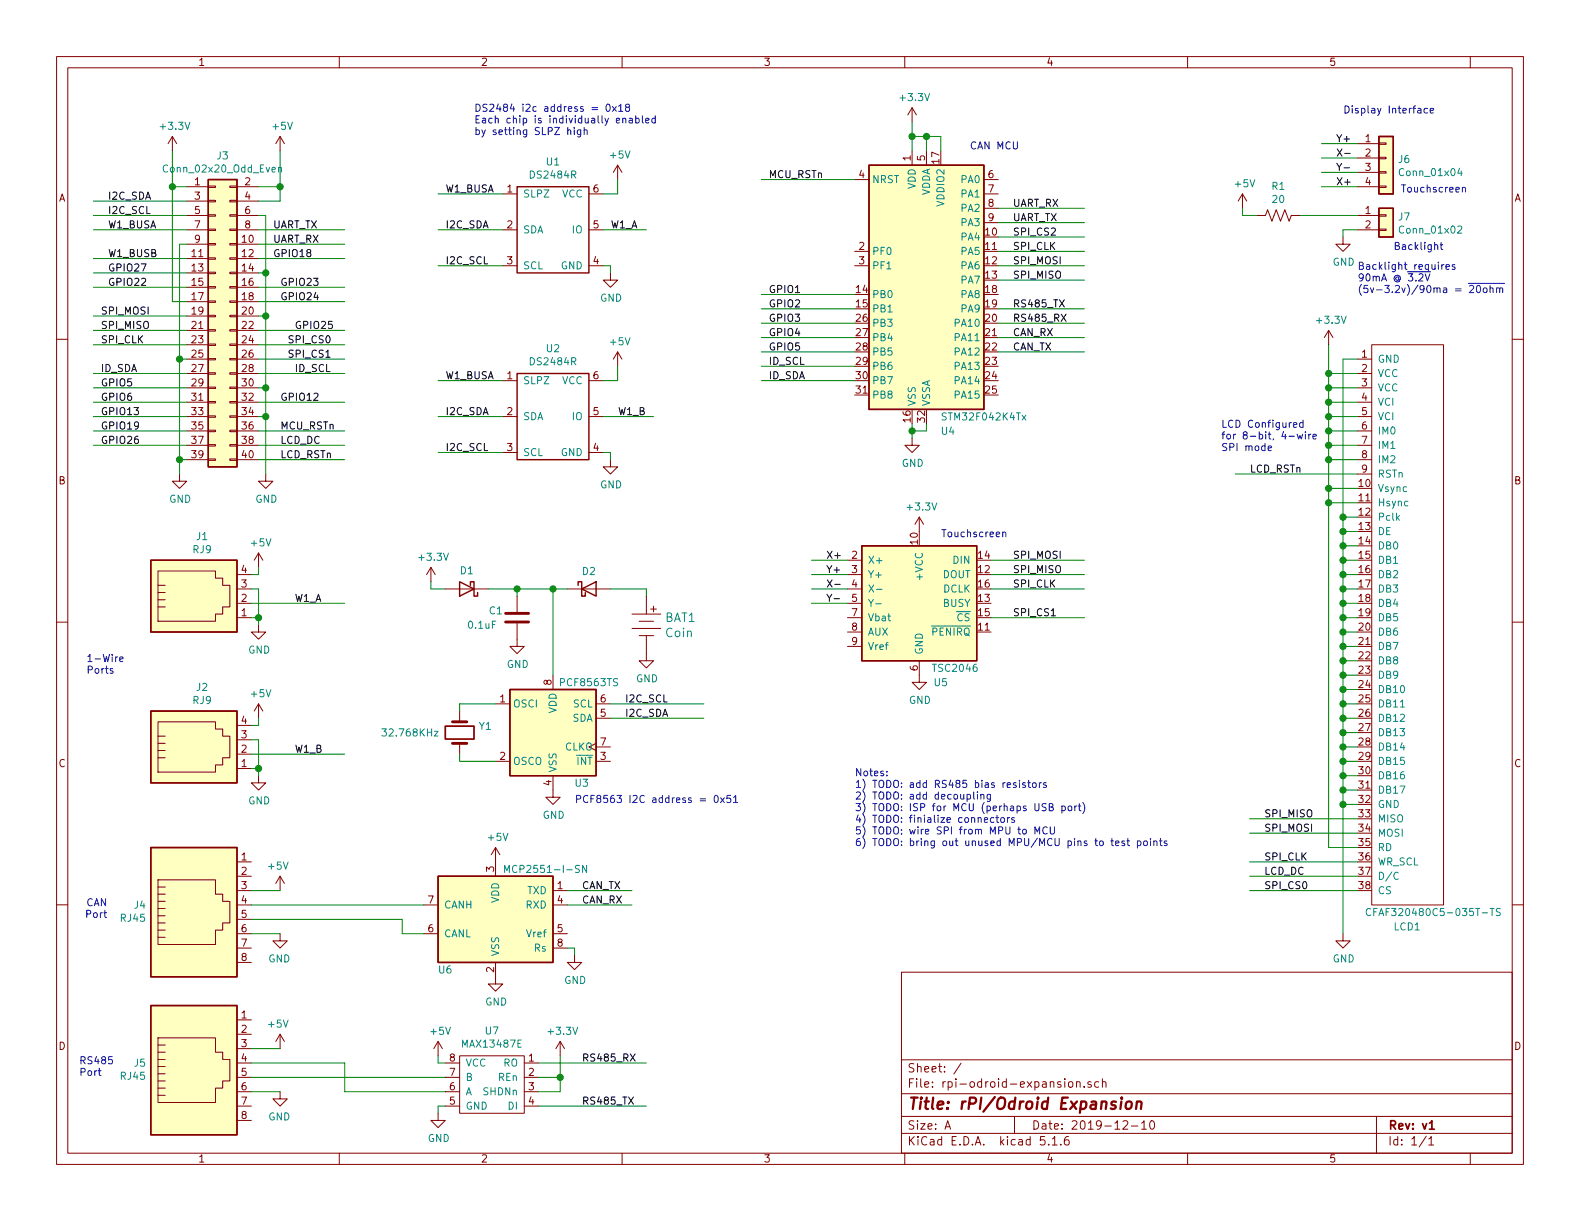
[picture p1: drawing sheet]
EESchema Schematic File Version 4
EELAYER 30 0
EELAYER END
$Descr A 11000 8500
encoding utf-8
Sheet 1 1
Title "rPI/Odroid Expansion"
Date "2019-12-10"
Rev "v1"
Comp ""
Comment1 ""
Comment2 ""
Comment3 ""
Comment4 ""
$EndDescr
Wire Wire Line
	1300 1400 650  1400
Wire Wire Line
	1300 1500 650  1500
Text Label 750  1400 0    50   ~ 0
I2C_SDA
Text Label 750  1500 0    50   ~ 0
I2C_SCL
$Comp
L power:+3.3V #PWR01
U 1 1
P 1200 1050
F 0 "#PWR01" H 1200 900 50  0001 C CNN
F 1 "+3.3V" H 1215 1223 50  0000 C CNN
F 2 "" H 1200 1050 50  0001 C CNN
F 3 "" H 1200 1050 50  0001 C CNN
	1    1200 1050
	1    0    0    -1  
$EndComp
$Comp
L power:+5V #PWR08
U 1 1
P 1950 1050
F 0 "#PWR08" H 1950 900 50  0001 C CNN
F 1 "+5V" H 1965 1223 50  0000 C CNN
F 2 "" H 1950 1050 50  0001 C CNN
F 3 "" H 1950 1050 50  0001 C CNN
	1    1950 1050
	1    0    0    -1  
$EndComp
$Comp
L power:GND #PWR02
U 1 1
P 1250 3300
F 0 "#PWR02" H 1250 3050 50  0001 C CNN
F 1 "GND" H 1255 3127 50  0000 C CNN
F 2 "" H 1250 3300 50  0001 C CNN
F 3 "" H 1250 3300 50  0001 C CNN
	1    1250 3300
	1    0    0    -1  
$EndComp
$Comp
L power:GND #PWR03
U 1 1
P 1850 3300
F 0 "#PWR03" H 1850 3050 50  0001 C CNN
F 1 "GND" H 1855 3127 50  0000 C CNN
F 2 "" H 1850 3300 50  0001 C CNN
F 3 "" H 1850 3300 50  0001 C CNN
	1    1850 3300
	1    0    0    -1  
$EndComp
Wire Wire Line
	1200 1050 1200 1300
Wire Wire Line
	1200 1300 1300 1300
Wire Wire Line
	1200 1300 1200 2100
Wire Wire Line
	1200 2100 1300 2100
Connection ~ 1200 1300
Wire Wire Line
	1950 1050 1950 1300
Wire Wire Line
	1950 1300 1800 1300
Wire Wire Line
	1950 1300 1950 1400
Wire Wire Line
	1950 1400 1800 1400
Connection ~ 1950 1300
Wire Wire Line
	1300 1700 1250 1700
Wire Wire Line
	1250 1700 1250 2500
Wire Wire Line
	1300 2500 1250 2500
Connection ~ 1250 2500
Wire Wire Line
	1250 2500 1250 3200
Wire Wire Line
	1300 3200 1250 3200
Connection ~ 1250 3200
Wire Wire Line
	1250 3200 1250 3300
$Comp
L Connector_Generic:Conn_02x20_Odd_Even J3
U 1 1
P 1500 2200
F 0 "J3" H 1550 3317 50  0000 C CNN
F 1 "Conn_02x20_Odd_Even" H 1550 3226 50  0000 C CNN
F 2 "" H 1500 2200 50  0001 C CNN
F 3 "~" H 1500 2200 50  0001 C CNN
	1    1500 2200
	1    0    0    -1  
$EndComp
Wire Wire Line
	1850 1500 1850 1900
Wire Wire Line
	1800 1900 1850 1900
Connection ~ 1850 1900
Wire Wire Line
	1850 1900 1850 2200
Wire Wire Line
	1800 2200 1850 2200
Connection ~ 1850 2200
Wire Wire Line
	1850 2200 1850 2700
Wire Wire Line
	1800 2700 1850 2700
Connection ~ 1850 2700
Wire Wire Line
	1850 2700 1850 2900
Wire Wire Line
	1800 2900 1850 2900
Connection ~ 1850 2900
Wire Wire Line
	1850 2900 1850 3300
Wire Wire Line
	1300 1600 650  1600
Wire Wire Line
	1300 1800 650  1800
Text Label 750  1600 0    50   ~ 0
W1_BUSA
Text Label 750  1800 0    50   ~ 0
W1_BUSB
$Comp
L bec-interface:DS2484R U1
U 1 1
P 3850 1600
F 0 "U1" H 3850 2075 50  0000 C CNN
F 1 "DS2484R" H 3850 1984 50  0000 C CNN
F 2 "Package_TO_SOT_SMD:TSOT-23-6" H 3900 1150 50  0001 C CNN
F 3 "https://datasheets.maximintegrated.com/en/ds/DS2484.pdf" H 3600 1700 50  0001 C CNN
F 4 "DS2484R+T" H 3850 1050 50  0001 C CNN "MPN"
F 5 "Maxim Integrated" H 3900 950 50  0001 C CNN "Manufacturer"
	1    3850 1600
	1    0    0    -1  
$EndComp
$Comp
L power:+5V #PWR014
U 1 1
P 4300 1250
F 0 "#PWR014" H 4300 1100 50  0001 C CNN
F 1 "+5V" H 4315 1423 50  0000 C CNN
F 2 "" H 4300 1250 50  0001 C CNN
F 3 "" H 4300 1250 50  0001 C CNN
	1    4300 1250
	1    0    0    -1  
$EndComp
Wire Wire Line
	3500 1600 3050 1600
Wire Wire Line
	3500 1850 3050 1850
Text Label 3100 1600 0    50   ~ 0
I2C_SDA
Text Label 3100 1850 0    50   ~ 0
I2C_SCL
Wire Wire Line
	3500 1350 3050 1350
Text Label 3100 1350 0    50   ~ 0
W1_BUSA
Wire Wire Line
	4300 1250 4300 1350
Wire Wire Line
	4300 1350 4200 1350
$Comp
L power:GND #PWR012
U 1 1
P 4250 1900
F 0 "#PWR012" H 4250 1650 50  0001 C CNN
F 1 "GND" H 4255 1727 50  0000 C CNN
F 2 "" H 4250 1900 50  0001 C CNN
F 3 "" H 4250 1900 50  0001 C CNN
	1    4250 1900
	1    0    0    -1  
$EndComp
Wire Wire Line
	4200 1850 4250 1850
Wire Wire Line
	4250 1850 4250 1900
$Comp
L Connector:RJ9 J1
U 1 1
P 1350 4200
F 0 "J1" H 1407 4667 50  0000 C CNN
F 1 "RJ9" H 1407 4576 50  0000 C CNN
F 2 "" V 1350 4250 50  0001 C CNN
F 3 "~" V 1350 4250 50  0001 C CNN
	1    1350 4200
	1    0    0    -1  
$EndComp
$Comp
L bec-interface:DS2484R U2
U 1 1
P 3850 2900
F 0 "U2" H 3850 3375 50  0000 C CNN
F 1 "DS2484R" H 3850 3284 50  0000 C CNN
F 2 "Package_TO_SOT_SMD:TSOT-23-6" H 3900 2450 50  0001 C CNN
F 3 "https://datasheets.maximintegrated.com/en/ds/DS2484.pdf" H 3600 3000 50  0001 C CNN
F 4 "DS2484R+T" H 3850 2350 50  0001 C CNN "MPN"
F 5 "Maxim Integrated" H 3900 2250 50  0001 C CNN "Manufacturer"
	1    3850 2900
	1    0    0    -1  
$EndComp
$Comp
L power:+5V #PWR015
U 1 1
P 4300 2550
F 0 "#PWR015" H 4300 2400 50  0001 C CNN
F 1 "+5V" H 4315 2723 50  0000 C CNN
F 2 "" H 4300 2550 50  0001 C CNN
F 3 "" H 4300 2550 50  0001 C CNN
	1    4300 2550
	1    0    0    -1  
$EndComp
Wire Wire Line
	3500 2900 3050 2900
Wire Wire Line
	3500 3150 3050 3150
Text Label 3100 2900 0    50   ~ 0
I2C_SDA
Text Label 3100 3150 0    50   ~ 0
I2C_SCL
Wire Wire Line
	3500 2650 3050 2650
Text Label 3100 2650 0    50   ~ 0
W1_BUSA
Wire Wire Line
	4300 2550 4300 2650
Wire Wire Line
	4300 2650 4200 2650
$Comp
L power:GND #PWR013
U 1 1
P 4250 3200
F 0 "#PWR013" H 4250 2950 50  0001 C CNN
F 1 "GND" H 4255 3027 50  0000 C CNN
F 2 "" H 4250 3200 50  0001 C CNN
F 3 "" H 4250 3200 50  0001 C CNN
	1    4250 3200
	1    0    0    -1  
$EndComp
Wire Wire Line
	4200 3150 4250 3150
Wire Wire Line
	4250 3150 4250 3200
Wire Wire Line
	4200 1600 4500 1600
Wire Wire Line
	4200 2900 4550 2900
Text Label 4250 1600 0    50   ~ 0
W1_A
Text Label 4300 2900 0    50   ~ 0
W1_B
$Comp
L power:GND #PWR05
U 1 1
P 1800 4350
F 0 "#PWR05" H 1800 4100 50  0001 C CNN
F 1 "GND" H 1805 4177 50  0000 C CNN
F 2 "" H 1800 4350 50  0001 C CNN
F 3 "" H 1800 4350 50  0001 C CNN
	1    1800 4350
	1    0    0    -1  
$EndComp
Wire Wire Line
	1750 4200 2400 4200
Wire Wire Line
	1750 4100 1800 4100
Wire Wire Line
	1800 4100 1800 4300
Wire Wire Line
	1800 4300 1750 4300
Connection ~ 1800 4300
Wire Wire Line
	1800 4300 1800 4350
$Comp
L power:+5V #PWR04
U 1 1
P 1800 3950
F 0 "#PWR04" H 1800 3800 50  0001 C CNN
F 1 "+5V" H 1815 4123 50  0000 C CNN
F 2 "" H 1800 3950 50  0001 C CNN
F 3 "" H 1800 3950 50  0001 C CNN
	1    1800 3950
	1    0    0    -1  
$EndComp
Wire Wire Line
	1750 4000 1800 4000
Wire Wire Line
	1800 4000 1800 3950
Text Label 2050 4200 0    50   ~ 0
W1_A
$Comp
L Connector:RJ9 J2
U 1 1
P 1350 5250
F 0 "J2" H 1407 5717 50  0000 C CNN
F 1 "RJ9" H 1407 5626 50  0000 C CNN
F 2 "" V 1350 5300 50  0001 C CNN
F 3 "~" V 1350 5300 50  0001 C CNN
	1    1350 5250
	1    0    0    -1  
$EndComp
$Comp
L power:GND #PWR07
U 1 1
P 1800 5400
F 0 "#PWR07" H 1800 5150 50  0001 C CNN
F 1 "GND" H 1805 5227 50  0000 C CNN
F 2 "" H 1800 5400 50  0001 C CNN
F 3 "" H 1800 5400 50  0001 C CNN
	1    1800 5400
	1    0    0    -1  
$EndComp
Wire Wire Line
	1750 5250 2400 5250
Wire Wire Line
	1750 5150 1800 5150
Wire Wire Line
	1800 5150 1800 5350
Wire Wire Line
	1800 5350 1750 5350
Connection ~ 1800 5350
Wire Wire Line
	1800 5350 1800 5400
$Comp
L power:+5V #PWR06
U 1 1
P 1800 5000
F 0 "#PWR06" H 1800 4850 50  0001 C CNN
F 1 "+5V" H 1815 5173 50  0000 C CNN
F 2 "" H 1800 5000 50  0001 C CNN
F 3 "" H 1800 5000 50  0001 C CNN
	1    1800 5000
	1    0    0    -1  
$EndComp
Wire Wire Line
	1750 5050 1800 5050
Wire Wire Line
	1800 5050 1800 5000
Text Label 2050 5250 0    50   ~ 0
W1_B
$Comp
L Timer_RTC:PCF8563TS U3
U 1 1
P 3850 5100
F 0 "U3" H 4050 4750 50  0000 C CNN
F 1 "PCF8563TS" H 4100 5450 50  0000 C CNN
F 2 "Package_SO:MSOP-8_3x3mm_P0.65mm" H 3850 5100 50  0001 C CNN
F 3 "https://assets.nexperia.com/documents/data-sheet/PCF8563.pdf" H 3850 5100 50  0001 C CNN
	1    3850 5100
	1    0    0    -1  
$EndComp
Wire Wire Line
	4900 4900 4250 4900
Text Label 4350 4900 0    50   ~ 0
I2C_SCL
Wire Wire Line
	4900 5000 4250 5000
Text Label 4350 5000 0    50   ~ 0
I2C_SDA
$Comp
L power:GND #PWR011
U 1 1
P 3850 5500
F 0 "#PWR011" H 3850 5250 50  0001 C CNN
F 1 "GND" H 3855 5327 50  0000 C CNN
F 2 "" H 3850 5500 50  0001 C CNN
F 3 "" H 3850 5500 50  0001 C CNN
	1    3850 5500
	1    0    0    -1  
$EndComp
$Comp
L Device:Crystal Y1
U 1 1
P 3200 5100
F 0 "Y1" V 3154 5231 50  0000 L CNN
F 1 "32.768KHz" V 3200 4550 50  0000 L CNN
F 2 "" H 3200 5100 50  0001 C CNN
F 3 "~" H 3200 5100 50  0001 C CNN
	1    3200 5100
	0    1    1    0   
$EndComp
Wire Wire Line
	3450 4900 3200 4900
Wire Wire Line
	3200 4900 3200 4950
Wire Wire Line
	3200 5250 3200 5300
Wire Wire Line
	3200 5300 3450 5300
$Comp
L Device:D_Schottky D1
U 1 1
P 3250 4100
F 0 "D1" H 3250 3976 50  0000 C CNN
F 1 "D_Schottky" H 3250 3975 50  0001 C CNN
F 2 "" H 3250 4100 50  0001 C CNN
F 3 "~" H 3250 4100 50  0001 C CNN
	1    3250 4100
	-1   0    0    1   
$EndComp
$Comp
L Device:C C1
U 1 1
P 3600 4300
F 0 "C1" H 3800 4350 50  0000 R CNN
F 1 "0.1uF" H 3950 4250 50  0000 R CNN
F 2 "" H 3638 4150 50  0001 C CNN
F 3 "~" H 3600 4300 50  0001 C CNN
	1    3600 4300
	-1   0    0    -1  
$EndComp
$Comp
L power:+3.3V #PWR09
U 1 1
P 3000 4050
F 0 "#PWR09" H 3000 3900 50  0001 C CNN
F 1 "+3.3V" H 3015 4223 50  0000 C CNN
F 2 "" H 3000 4050 50  0001 C CNN
F 3 "" H 3000 4050 50  0001 C CNN
	1    3000 4050
	1    0    0    -1  
$EndComp
Wire Wire Line
	3000 4050 3000 4100
Wire Wire Line
	3000 4100 3100 4100
Wire Wire Line
	3400 4100 3600 4100
Wire Wire Line
	3600 4100 3600 4150
$Comp
L power:GND #PWR010
U 1 1
P 3600 4450
F 0 "#PWR010" H 3600 4200 50  0001 C CNN
F 1 "GND" H 3605 4277 50  0000 C CNN
F 2 "" H 3600 4450 50  0001 C CNN
F 3 "" H 3600 4450 50  0001 C CNN
	1    3600 4450
	1    0    0    -1  
$EndComp
Wire Wire Line
	3600 4100 3850 4100
Wire Wire Line
	3850 4100 3850 4700
Connection ~ 3600 4100
Connection ~ 3850 4100
Wire Wire Line
	3950 4100 3850 4100
$Comp
L bec-connector:batt-2032 BAT1
U 1 1
P 4500 4350
F 0 "BAT1" H 4628 4403 60  0000 L CNN
F 1 "Coin" H 4628 4297 60  0000 L CNN
F 2 "digikey-footprints:Battery_Holder_Coin_2032_BS-7" H 4700 4550 60  0001 L CNN
F 3 "http://www.memoryprotectiondevices.com/datasheets/BS-7-datasheet.pdf" V 4700 4650 60  0001 L CNN
F 4 "BS-7-ND" H 4700 4750 60  0001 L CNN "Digi-Key_PN"
F 5 "BS-7" H 4700 4850 60  0001 L CNN "MPN"
F 6 "Battery Products" H 4700 4950 60  0001 L CNN "Category"
F 7 "Battery Holders, Clips, Contacts" H 4700 5050 60  0001 L CNN "Family"
F 8 "http://www.memoryprotectiondevices.com/datasheets/BS-7-datasheet.pdf" H 4700 5150 60  0001 L CNN "DK_Datasheet_Link"
F 9 "/product-detail/en/mpd-memory-protection-devices/BS-7/BS-7-ND/389447" H 4700 5250 60  0001 L CNN "DK_Detail_Page"
F 10 "BATTERY HOLDER COIN 20MM PC PIN" H 4700 5350 60  0001 L CNN "Description"
F 11 "MPD (Memory Protection Devices)" H 4700 5450 60  0001 L CNN "Manufacturer"
F 12 "Active" H 4700 5550 60  0001 L CNN "Status"
	1    4500 4350
	1    0    0    -1  
$EndComp
$Comp
L Device:D_Schottky D2
U 1 1
P 4100 4100
F 0 "D2" H 4100 4224 50  0000 C CNN
F 1 "D_Schottky" H 4100 3975 50  0001 C CNN
F 2 "" H 4100 4100 50  0001 C CNN
F 3 "~" H 4100 4100 50  0001 C CNN
	1    4100 4100
	1    0    0    -1  
$EndComp
Wire Wire Line
	4250 4100 4500 4100
Wire Wire Line
	4500 4100 4500 4150
$Comp
L power:GND #PWR016
U 1 1
P 4500 4550
F 0 "#PWR016" H 4500 4300 50  0001 C CNN
F 1 "GND" H 4505 4377 50  0000 C CNN
F 2 "" H 4500 4550 50  0001 C CNN
F 3 "" H 4500 4550 50  0001 C CNN
	1    4500 4550
	1    0    0    -1  
$EndComp
Text Notes 3300 950  0    50   ~ 0
DS2484 i2c address = 0x18\nEach chip is individually enabled\nby setting SLPZ high
Text Notes 4000 5600 0    50   ~ 0
PCF8563 I2C address = 0x51
Wire Wire Line
	6950 1550 7550 1550
Wire Wire Line
	6950 1450 7550 1450
Text Label 7050 1550 0    50   ~ 0
UART_TX
Text Label 7050 1450 0    50   ~ 0
UART_RX
Wire Wire Line
	1300 2200 650  2200
Wire Wire Line
	1300 2300 650  2300
Wire Wire Line
	1300 2400 650  2400
Text Label 700  2200 0    50   ~ 0
SPI_MOSI
Text Label 700  2300 0    50   ~ 0
SPI_MISO
Text Label 700  2400 0    50   ~ 0
SPI_CLK
Wire Wire Line
	1800 2600 2400 2600
Wire Wire Line
	1300 2600 650  2600
Text Label 2050 2600 0    50   ~ 0
ID_SCL
Text Label 700  2600 0    50   ~ 0
ID_SDA
Wire Wire Line
	1800 2400 2400 2400
Wire Wire Line
	1800 2500 2400 2500
Text Label 2000 2400 0    50   ~ 0
SPI_CS0
Text Label 2000 2500 0    50   ~ 0
SPI_CS1
$Comp
L MCU_ST_STM32F0:STM32F042K4Tx U4
U 1 1
P 6450 1950
F 0 "U4" H 6600 900 50  0000 C CNN
F 1 "STM32F042K4Tx" H 6850 1000 50  0000 C CNN
F 2 "Package_QFP:LQFP-32_7x7mm_P0.8mm" H 6050 1050 50  0001 R CNN
F 3 "http://www.st.com/st-web-ui/static/active/en/resource/technical/document/datasheet/DM00105814.pdf" H 6450 1950 50  0001 C CNN
	1    6450 1950
	1    0    0    -1  
$EndComp
$Comp
L power:+3.3V #PWR017
U 1 1
P 6350 850
F 0 "#PWR017" H 6350 700 50  0001 C CNN
F 1 "+3.3V" H 6365 1023 50  0000 C CNN
F 2 "" H 6350 850 50  0001 C CNN
F 3 "" H 6350 850 50  0001 C CNN
	1    6350 850 
	1    0    0    -1  
$EndComp
Wire Wire Line
	6350 850  6350 950 
Wire Wire Line
	6350 950  6450 950 
Wire Wire Line
	6450 950  6450 1050
Connection ~ 6350 950 
Wire Wire Line
	6350 950  6350 1050
Wire Wire Line
	6450 950  6550 950 
Wire Wire Line
	6550 950  6550 1050
Connection ~ 6450 950 
$Comp
L power:GND #PWR018
U 1 1
P 6350 3050
F 0 "#PWR018" H 6350 2800 50  0001 C CNN
F 1 "GND" H 6355 2877 50  0000 C CNN
F 2 "" H 6350 3050 50  0001 C CNN
F 3 "" H 6350 3050 50  0001 C CNN
	1    6350 3050
	1    0    0    -1  
$EndComp
Wire Wire Line
	6350 2950 6350 3000
Wire Wire Line
	6350 3000 6450 3000
Wire Wire Line
	6450 3000 6450 2950
Connection ~ 6350 3000
Wire Wire Line
	6350 3000 6350 3050
Text Notes 600  4700 0    50   ~ 0
1-Wire\nPorts
$Comp
L Connector:RJ45 J4
U 1 1
P 1350 6300
F 0 "J4" H 1020 6304 50  0000 R CNN
F 1 "RJ45" H 1020 6395 50  0000 R CNN
F 2 "" V 1350 6325 50  0001 C CNN
F 3 "~" V 1350 6325 50  0001 C CNN
	1    1350 6300
	1    0    0    1   
$EndComp
Text Notes 750  6400 2    50   ~ 0
CAN\nPort
$Comp
L power:+5V #PWR019
U 1 1
P 1950 6200
F 0 "#PWR019" H 1950 6050 50  0001 C CNN
F 1 "+5V" H 1965 6373 50  0000 C CNN
F 2 "" H 1950 6200 50  0001 C CNN
F 3 "" H 1950 6200 50  0001 C CNN
	1    1950 6200
	-1   0    0    -1  
$EndComp
Wire Wire Line
	1950 6200 1750 6200
$Comp
L power:GND #PWR020
U 1 1
P 1950 6500
F 0 "#PWR020" H 1950 6250 50  0001 C CNN
F 1 "GND" H 1955 6327 50  0000 C CNN
F 2 "" H 1950 6500 50  0001 C CNN
F 3 "" H 1950 6500 50  0001 C CNN
	1    1950 6500
	-1   0    0    -1  
$EndComp
Wire Wire Line
	1750 6500 1950 6500
$Comp
L bec-interface:TSC2046 U5
U 1 1
P 6400 4200
F 0 "U5" H 6550 3650 50  0000 C CNN
F 1 "TSC2046" H 6650 3750 50  0000 C CNN
F 2 "Package_SO:SSOP-16_3.9x4.9mm_P0.635mm" H 6400 3600 50  0001 C CIN
F 3 "https://www.ti.com/lit/ds/symlink/tsc2046.pdf" H 6600 3650 50  0001 C CNN
	1    6400 4200
	1    0    0    -1  
$EndComp
Text Notes 6750 1050 0    50   ~ 0
CAN MCU
Text Notes 6550 3750 0    50   ~ 0
Touchscreen
$Comp
L power:GND #PWR030
U 1 1
P 6400 4700
F 0 "#PWR030" H 6400 4450 50  0001 C CNN
F 1 "GND" H 6405 4527 50  0000 C CNN
F 2 "" H 6400 4700 50  0001 C CNN
F 3 "" H 6400 4700 50  0001 C CNN
	1    6400 4700
	1    0    0    -1  
$EndComp
$Comp
L power:+3.3V #PWR029
U 1 1
P 6400 3700
F 0 "#PWR029" H 6400 3550 50  0001 C CNN
F 1 "+3.3V" H 6415 3873 50  0000 C CNN
F 2 "" H 6400 3700 50  0001 C CNN
F 3 "" H 6400 3700 50  0001 C CNN
	1    6400 3700
	1    0    0    -1  
$EndComp
Wire Wire Line
	6900 3900 7550 3900
Wire Wire Line
	6900 4000 7550 4000
Wire Wire Line
	6900 4100 7550 4100
Wire Wire Line
	6900 4300 7550 4300
Text Label 7050 4100 0    50   ~ 0
SPI_CLK
Text Label 7050 4000 0    50   ~ 0
SPI_MISO
Text Label 7050 3900 0    50   ~ 0
SPI_MOSI
Text Label 7050 4300 0    50   ~ 0
SPI_CS1
$Comp
L Connector_Generic:Conn_01x04 J6
U 1 1
P 9650 1100
F 0 "J6" H 9730 1092 50  0000 L CNN
F 1 "Conn_01x04" H 9730 1001 50  0000 L CNN
F 2 "" H 9650 1100 50  0001 C CNN
F 3 "~" H 9650 1100 50  0001 C CNN
	1    9650 1100
	1    0    0    -1  
$EndComp
Text Notes 9350 800  0    50   ~ 0
Display Interface\n
Text Notes 9750 1350 0    50   ~ 0
Touchscreen
$Comp
L Connector_Generic:Conn_01x02 J7
U 1 1
P 9650 1500
F 0 "J7" H 9730 1492 50  0000 L CNN
F 1 "Conn_01x02" H 9730 1401 50  0000 L CNN
F 2 "" H 9650 1500 50  0001 C CNN
F 3 "~" H 9650 1500 50  0001 C CNN
	1    9650 1500
	1    0    0    -1  
$EndComp
Text Notes 9700 1750 0    50   ~ 0
Backlight\n
$Comp
L bec-lcd:CFAF320480C5-035T-TS LCD1
U 1 1
P 9800 4400
F 0 "LCD1" H 9700 2350 50  0000 L CNN
F 1 "CFAF320480C5-035T-TS" H 9500 2450 50  0000 L CNN
F 2 "" H 9550 4700 50  0001 C CNN
F 3 "https://www.crystalfontz.com/products/document/3592/CFAF320480C5-035T-TSDatasheet.pdf" H 9550 4700 50  0001 C CNN
	1    9800 4400
	1    0    0    -1  
$EndComp
Wire Wire Line
	5900 3900 5650 3900
Wire Wire Line
	5900 4000 5650 4000
Wire Wire Line
	5900 4100 5650 4100
Wire Wire Line
	5900 4200 5650 4200
Text Label 5750 3900 0    50   ~ 0
X+
Text Label 5750 4000 0    50   ~ 0
Y+
Text Label 5750 4100 0    50   ~ 0
X-
Text Label 5750 4200 0    50   ~ 0
Y-
Wire Wire Line
	9450 1000 9200 1000
Wire Wire Line
	9450 1100 9200 1100
Wire Wire Line
	9450 1200 9200 1200
Wire Wire Line
	9450 1300 9200 1300
Text Label 9300 1300 0    50   ~ 0
X+
Text Label 9300 1000 0    50   ~ 0
Y+
Text Label 9300 1100 0    50   ~ 0
X-
Text Label 9300 1200 0    50   ~ 0
Y-
$Comp
L Interface_CAN_LIN:MCP2551-I-SN U6
U 1 1
P 3450 6400
F 0 "U6" H 3800 6050 50  0000 C CNN
F 1 "MCP2551-I-SN" H 3100 6750 50  0000 C CNN
F 2 "Package_SO:SOIC-8_3.9x4.9mm_P1.27mm" H 3450 5900 50  0001 C CIN
F 3 "http://ww1.microchip.com/downloads/en/devicedoc/21667d.pdf" H 3450 6400 50  0001 C CNN
	1    3450 6400
	-1   0    0    -1  
$EndComp
Wire Wire Line
	3950 6200 4400 6200
Wire Wire Line
	3950 6300 4400 6300
Text Label 4050 6200 0    50   ~ 0
CAN_TX
Text Label 4050 6300 0    50   ~ 0
CAN_RX
Wire Wire Line
	6950 2450 7550 2450
Wire Wire Line
	6950 2350 7550 2350
Text Label 7050 2450 0    50   ~ 0
CAN_TX
Text Label 7050 2350 0    50   ~ 0
CAN_RX
$Comp
L power:+5V #PWR025
U 1 1
P 3450 6000
F 0 "#PWR025" H 3450 5850 50  0001 C CNN
F 1 "+5V" H 3465 6173 50  0000 C CNN
F 2 "" H 3450 6000 50  0001 C CNN
F 3 "" H 3450 6000 50  0001 C CNN
	1    3450 6000
	1    0    0    -1  
$EndComp
$Comp
L power:GND #PWR026
U 1 1
P 3450 6800
F 0 "#PWR026" H 3450 6550 50  0001 C CNN
F 1 "GND" H 3455 6627 50  0000 C CNN
F 2 "" H 3450 6800 50  0001 C CNN
F 3 "" H 3450 6800 50  0001 C CNN
	1    3450 6800
	1    0    0    -1  
$EndComp
$Comp
L power:GND #PWR028
U 1 1
P 4000 6650
F 0 "#PWR028" H 4000 6400 50  0001 C CNN
F 1 "GND" H 4005 6477 50  0000 C CNN
F 2 "" H 4000 6650 50  0001 C CNN
F 3 "" H 4000 6650 50  0001 C CNN
	1    4000 6650
	1    0    0    -1  
$EndComp
Wire Wire Line
	3950 6600 4000 6600
Wire Wire Line
	4000 6600 4000 6650
Wire Wire Line
	6950 2150 7550 2150
Wire Wire Line
	6950 2250 7550 2250
Text Label 7050 2150 0    50   ~ 0
RS485_TX
Text Label 7050 2250 0    50   ~ 0
RS485_RX
Wire Wire Line
	9450 5800 8700 5800
Wire Wire Line
	9450 5700 8700 5700
Wire Wire Line
	9450 6000 8700 6000
Text Label 8800 5800 0    50   ~ 0
SPI_MOSI
Text Label 8800 5700 0    50   ~ 0
SPI_MISO
Text Label 8800 6000 0    50   ~ 0
SPI_CLK
Wire Wire Line
	8700 6200 9450 6200
Text Label 8800 6200 0    50   ~ 0
SPI_CS0
$Comp
L power:+3.3V #PWR032
U 1 1
P 9250 2400
F 0 "#PWR032" H 9250 2250 50  0001 C CNN
F 1 "+3.3V" H 9265 2573 50  0000 C CNN
F 2 "" H 9250 2400 50  0001 C CNN
F 3 "" H 9250 2400 50  0001 C CNN
	1    9250 2400
	1    0    0    -1  
$EndComp
Wire Wire Line
	9250 2400 9250 2600
Wire Wire Line
	9250 3200 9450 3200
Wire Wire Line
	9450 3100 9250 3100
Connection ~ 9250 3100
Wire Wire Line
	9250 3100 9250 3200
Wire Wire Line
	9250 3000 9450 3000
Connection ~ 9250 3000
Wire Wire Line
	9250 3000 9250 3100
Wire Wire Line
	9450 2900 9250 2900
Connection ~ 9250 2900
Wire Wire Line
	9250 2900 9250 3000
Wire Wire Line
	9250 2800 9450 2800
Connection ~ 9250 2800
Wire Wire Line
	9250 2800 9250 2900
Wire Wire Line
	9450 2700 9250 2700
Connection ~ 9250 2700
Wire Wire Line
	9250 2700 9250 2800
Wire Wire Line
	9250 2600 9450 2600
Connection ~ 9250 2600
Wire Wire Line
	9250 2600 9250 2700
Wire Wire Line
	1800 2800 2400 2800
Text Label 1950 2800 0    50   ~ 0
GPIO12
Wire Wire Line
	8600 3300 9450 3300
Text Label 8700 3300 0    50   ~ 0
LCD_RSTn
Wire Wire Line
	9250 3200 9250 3400
Wire Wire Line
	9250 3500 9450 3500
Connection ~ 9250 3200
Wire Wire Line
	9450 3400 9250 3400
Wire Wire Line
	9250 3400 9250 3500
Wire Wire Line
	9450 3600 9350 3600
Wire Wire Line
	9350 3600 9350 3700
$Comp
L power:GND #PWR034
U 1 1
P 9350 6500
F 0 "#PWR034" H 9350 6250 50  0001 C CNN
F 1 "GND" H 9355 6327 50  0000 C CNN
F 2 "" H 9350 6500 50  0001 C CNN
F 3 "" H 9350 6500 50  0001 C CNN
	1    9350 6500
	1    0    0    -1  
$EndComp
Wire Wire Line
	9350 3700 9450 3700
Connection ~ 9350 3700
Wire Wire Line
	9350 3700 9350 3800
Wire Wire Line
	9350 3800 9450 3800
Connection ~ 9350 3800
Wire Wire Line
	9350 3800 9350 3900
Wire Wire Line
	9350 3900 9450 3900
Connection ~ 9350 3900
Wire Wire Line
	9350 3900 9350 4000
Wire Wire Line
	9350 4000 9450 4000
Connection ~ 9350 4000
Wire Wire Line
	9350 4000 9350 4100
Wire Wire Line
	9350 4100 9450 4100
Connection ~ 9350 4100
Wire Wire Line
	9350 4100 9350 4200
Wire Wire Line
	9350 4200 9450 4200
Connection ~ 9350 4200
Wire Wire Line
	9350 4200 9350 4300
Wire Wire Line
	9350 4300 9450 4300
Connection ~ 9350 4300
Wire Wire Line
	9350 4300 9350 4400
Wire Wire Line
	9350 4400 9450 4400
Connection ~ 9350 4400
Wire Wire Line
	9350 4400 9350 4500
Wire Wire Line
	9350 4500 9450 4500
Connection ~ 9350 4500
Wire Wire Line
	9350 4500 9350 4600
Wire Wire Line
	9350 4600 9450 4600
Connection ~ 9350 4600
Wire Wire Line
	9350 4600 9350 4700
Wire Wire Line
	9350 4700 9450 4700
Connection ~ 9350 4700
Wire Wire Line
	9350 4700 9350 4800
Wire Wire Line
	9350 4800 9450 4800
Connection ~ 9350 4800
Wire Wire Line
	9350 4800 9350 4900
Wire Wire Line
	9350 4900 9450 4900
Connection ~ 9350 4900
Wire Wire Line
	9350 4900 9350 5000
Wire Wire Line
	9350 5000 9450 5000
Connection ~ 9350 5000
Wire Wire Line
	9350 5000 9350 5100
Wire Wire Line
	9350 5100 9450 5100
Connection ~ 9350 5100
Wire Wire Line
	9350 5100 9350 5200
Wire Wire Line
	9350 5200 9450 5200
Connection ~ 9350 5200
Wire Wire Line
	9350 5200 9350 5300
Wire Wire Line
	9350 5300 9450 5300
Connection ~ 9350 5300
Wire Wire Line
	9350 5300 9350 5400
Wire Wire Line
	9350 5400 9450 5400
Connection ~ 9350 5400
Wire Wire Line
	9350 5400 9350 5500
Wire Wire Line
	9350 5500 9450 5500
Connection ~ 9350 5500
Wire Wire Line
	9350 5500 9350 5600
Wire Wire Line
	9350 5600 9450 5600
Connection ~ 9350 5600
Wire Wire Line
	9350 5600 9350 6500
Connection ~ 9250 3400
Wire Wire Line
	9450 2500 9350 2500
Wire Wire Line
	9350 2500 9350 3600
Connection ~ 9350 3600
Wire Wire Line
	9450 5900 9250 5900
Wire Wire Line
	9250 5900 9250 3500
Connection ~ 9250 3500
Wire Wire Line
	8700 6100 9450 6100
Text Label 8800 6100 0    50   ~ 0
LCD_DC
Wire Wire Line
	1800 3000 2400 3000
$Comp
L bec-interface:MAX13487E U7
U 1 1
P 3650 7900
F 0 "U7" H 3875 8625 50  0000 C CNN
F 1 "MAX13487E" H 3875 8534 50  0000 C CNN
F 2 "Package_SO:SO-8_3.9x4.9mm_P1.27mm" H 3650 7900 50  0001 C CNN
F 3 "https://datasheets.maximintegrated.com/en/ds/MAX13487E-MAX13488E.pdf" H 3650 7900 50  0001 C CNN
	1    3650 7900
	-1   0    0    -1  
$EndComp
$Comp
L power:+5V #PWR023
U 1 1
P 3050 7350
F 0 "#PWR023" H 3050 7200 50  0001 C CNN
F 1 "+5V" H 3065 7523 50  0000 C CNN
F 2 "" H 3050 7350 50  0001 C CNN
F 3 "" H 3050 7350 50  0001 C CNN
	1    3050 7350
	1    0    0    -1  
$EndComp
Wire Wire Line
	3050 7350 3050 7400
Wire Wire Line
	3050 7400 3100 7400
$Comp
L power:GND #PWR024
U 1 1
P 3050 7750
F 0 "#PWR024" H 3050 7500 50  0001 C CNN
F 1 "GND" H 3055 7577 50  0000 C CNN
F 2 "" H 3050 7750 50  0001 C CNN
F 3 "" H 3050 7750 50  0001 C CNN
	1    3050 7750
	1    0    0    -1  
$EndComp
Wire Wire Line
	3050 7750 3050 7700
Wire Wire Line
	3050 7700 3100 7700
Wire Wire Line
	3750 7400 4500 7400
Text Label 4050 7400 0    50   ~ 0
RS485_RX
Wire Wire Line
	3750 7700 4500 7700
Text Label 4050 7700 0    50   ~ 0
RS485_TX
$Comp
L power:+3.3V #PWR027
U 1 1
P 3900 7350
F 0 "#PWR027" H 3900 7200 50  0001 C CNN
F 1 "+3.3V" H 3915 7523 50  0000 C CNN
F 2 "" H 3900 7350 50  0001 C CNN
F 3 "" H 3900 7350 50  0001 C CNN
	1    3900 7350
	1    0    0    -1  
$EndComp
Wire Wire Line
	3900 7350 3900 7500
Wire Wire Line
	3900 7600 3750 7600
Wire Wire Line
	3750 7500 3900 7500
Connection ~ 3900 7500
Wire Wire Line
	3900 7500 3900 7600
Wire Wire Line
	1750 6300 2950 6300
Wire Wire Line
	2800 6400 2800 6500
Wire Wire Line
	2800 6500 2950 6500
Wire Wire Line
	1750 6400 2800 6400
$Comp
L Connector:RJ45 J5
U 1 1
P 1350 7400
F 0 "J5" H 1020 7404 50  0000 R CNN
F 1 "RJ45" H 1020 7495 50  0000 R CNN
F 2 "" V 1350 7425 50  0001 C CNN
F 3 "~" V 1350 7425 50  0001 C CNN
	1    1350 7400
	1    0    0    1   
$EndComp
$Comp
L power:+5V #PWR021
U 1 1
P 1950 7300
F 0 "#PWR021" H 1950 7150 50  0001 C CNN
F 1 "+5V" H 1965 7473 50  0000 C CNN
F 2 "" H 1950 7300 50  0001 C CNN
F 3 "" H 1950 7300 50  0001 C CNN
	1    1950 7300
	-1   0    0    -1  
$EndComp
Wire Wire Line
	1950 7300 1750 7300
$Comp
L power:GND #PWR022
U 1 1
P 1950 7600
F 0 "#PWR022" H 1950 7350 50  0001 C CNN
F 1 "GND" H 1955 7427 50  0000 C CNN
F 2 "" H 1950 7600 50  0001 C CNN
F 3 "" H 1950 7600 50  0001 C CNN
	1    1950 7600
	-1   0    0    -1  
$EndComp
Wire Wire Line
	1750 7600 1950 7600
Wire Wire Line
	3100 7600 2400 7600
Wire Wire Line
	2400 7600 2400 7400
Wire Wire Line
	2400 7400 1750 7400
Wire Wire Line
	3100 7500 1750 7500
Text Notes 550  7500 0    50   ~ 0
RS485\nPort
Wire Wire Line
	650  2700 1300 2700
Wire Wire Line
	1300 2800 650  2800
Wire Wire Line
	1300 2900 650  2900
Wire Wire Line
	1300 3000 650  3000
Wire Wire Line
	1300 3100 650  3100
Text Label 700  2700 0    50   ~ 0
GPIO5
Text Label 700  2800 0    50   ~ 0
GPIO6
Text Label 700  2900 0    50   ~ 0
GPIO13
Text Label 700  3000 0    50   ~ 0
GPIO19
Text Label 700  3100 0    50   ~ 0
GPIO26
Wire Wire Line
	5300 2050 5950 2050
Wire Wire Line
	5950 2150 5300 2150
Wire Wire Line
	5950 2250 5300 2250
Wire Wire Line
	5950 2350 5300 2350
Wire Wire Line
	5950 2450 5300 2450
Text Label 5350 2050 0    50   ~ 0
GPIO1
Text Label 5350 2150 0    50   ~ 0
GPIO2
Text Label 5350 2250 0    50   ~ 0
GPIO3
Text Label 5350 2350 0    50   ~ 0
GPIO4
Text Label 5350 2450 0    50   ~ 0
GPIO5
Text Notes 8500 3150 0    50   ~ 0
LCD Configured \nfor 8-bit, 4-wire\nSPI mode
Text Notes 9450 2050 0    50   ~ 0
Backlight requires\n90mA @ ~3.2V\n(5v-3.2v)/90ma = ~20ohm
Text Notes 5950 5900 0    50   ~ 0
Notes:\n1) TODO: add RS485 bias resistors\n2) TODO: add decoupling\n3) TODO: ISP for MCU (perhaps USB port)\n4) TODO: finialize connectors\n5) TODO: wire SPI from MPU to MCU\n6) TODO: bring out unused MPU/MCU pins to test points
$Comp
L Device:R_US R1
U 1 1
P 8900 1500
F 0 "R1" V 8695 1500 50  0000 C CNN
F 1 "20" V 8786 1500 50  0000 C CNN
F 2 "" V 8940 1490 50  0001 C CNN
F 3 "~" H 8900 1500 50  0001 C CNN
	1    8900 1500
	0    1    1    0   
$EndComp
$Comp
L power:+5V #PWR031
U 1 1
P 8650 1450
F 0 "#PWR031" H 8650 1300 50  0001 C CNN
F 1 "+5V" H 8665 1623 50  0000 C CNN
F 2 "" H 8650 1450 50  0001 C CNN
F 3 "" H 8650 1450 50  0001 C CNN
	1    8650 1450
	1    0    0    -1  
$EndComp
Wire Wire Line
	8650 1450 8650 1500
Wire Wire Line
	8650 1500 8750 1500
Wire Wire Line
	9050 1500 9450 1500
$Comp
L power:GND #PWR033
U 1 1
P 9350 1650
F 0 "#PWR033" H 9350 1400 50  0001 C CNN
F 1 "GND" H 9355 1477 50  0000 C CNN
F 2 "" H 9350 1650 50  0001 C CNN
F 3 "" H 9350 1650 50  0001 C CNN
	1    9350 1650
	1    0    0    -1  
$EndComp
Wire Wire Line
	9350 1650 9350 1600
Wire Wire Line
	9350 1600 9450 1600
Wire Wire Line
	1800 1600 2400 1600
Text Label 1900 1600 0    50   ~ 0
UART_TX
Text Label 1900 1700 0    50   ~ 0
UART_RX
Wire Wire Line
	1800 1700 2400 1700
Wire Wire Line
	1800 1500 1850 1500
Wire Wire Line
	1300 1900 650  1900
Wire Wire Line
	1300 2000 650  2000
Text Label 750  1900 0    50   ~ 0
GPIO27
Text Label 750  2000 0    50   ~ 0
GPIO22
Wire Wire Line
	1800 3100 2400 3100
Wire Wire Line
	1800 3200 2400 3200
Text Label 1950 3100 0    50   ~ 0
LCD_DC
Text Label 1950 3200 0    50   ~ 0
LCD_RSTn
Wire Wire Line
	1800 1800 2400 1800
Wire Wire Line
	1800 2000 2400 2000
Wire Wire Line
	1800 2100 2400 2100
Wire Wire Line
	1800 2300 2400 2300
Text Label 1900 1800 0    50   ~ 0
GPIO18
Text Label 1950 2000 0    50   ~ 0
GPIO23
Text Label 1950 2100 0    50   ~ 0
GPIO24
Text Label 2050 2300 0    50   ~ 0
GPIO25
Wire Wire Line
	6950 1750 7550 1750
Wire Wire Line
	6950 1850 7550 1850
Wire Wire Line
	6950 1950 7550 1950
Text Label 7050 1750 0    50   ~ 0
SPI_CLK
Text Label 7050 1850 0    50   ~ 0
SPI_MOSI
Text Label 7050 1950 0    50   ~ 0
SPI_MISO
Wire Wire Line
	5300 2550 5950 2550
Text Label 5350 2550 0    50   ~ 0
ID_SCL
Wire Wire Line
	5950 2650 5300 2650
Text Label 5350 2650 0    50   ~ 0
ID_SDA
Text Label 1950 3000 0    50   ~ 0
MCU_RSTn
Wire Wire Line
	5950 1250 5300 1250
Text Label 5350 1250 0    50   ~ 0
MCU_RSTn
Wire Wire Line
	6950 1650 7550 1650
Text Label 7050 1650 0    50   ~ 0
SPI_CS2
$EndSCHEMATC
